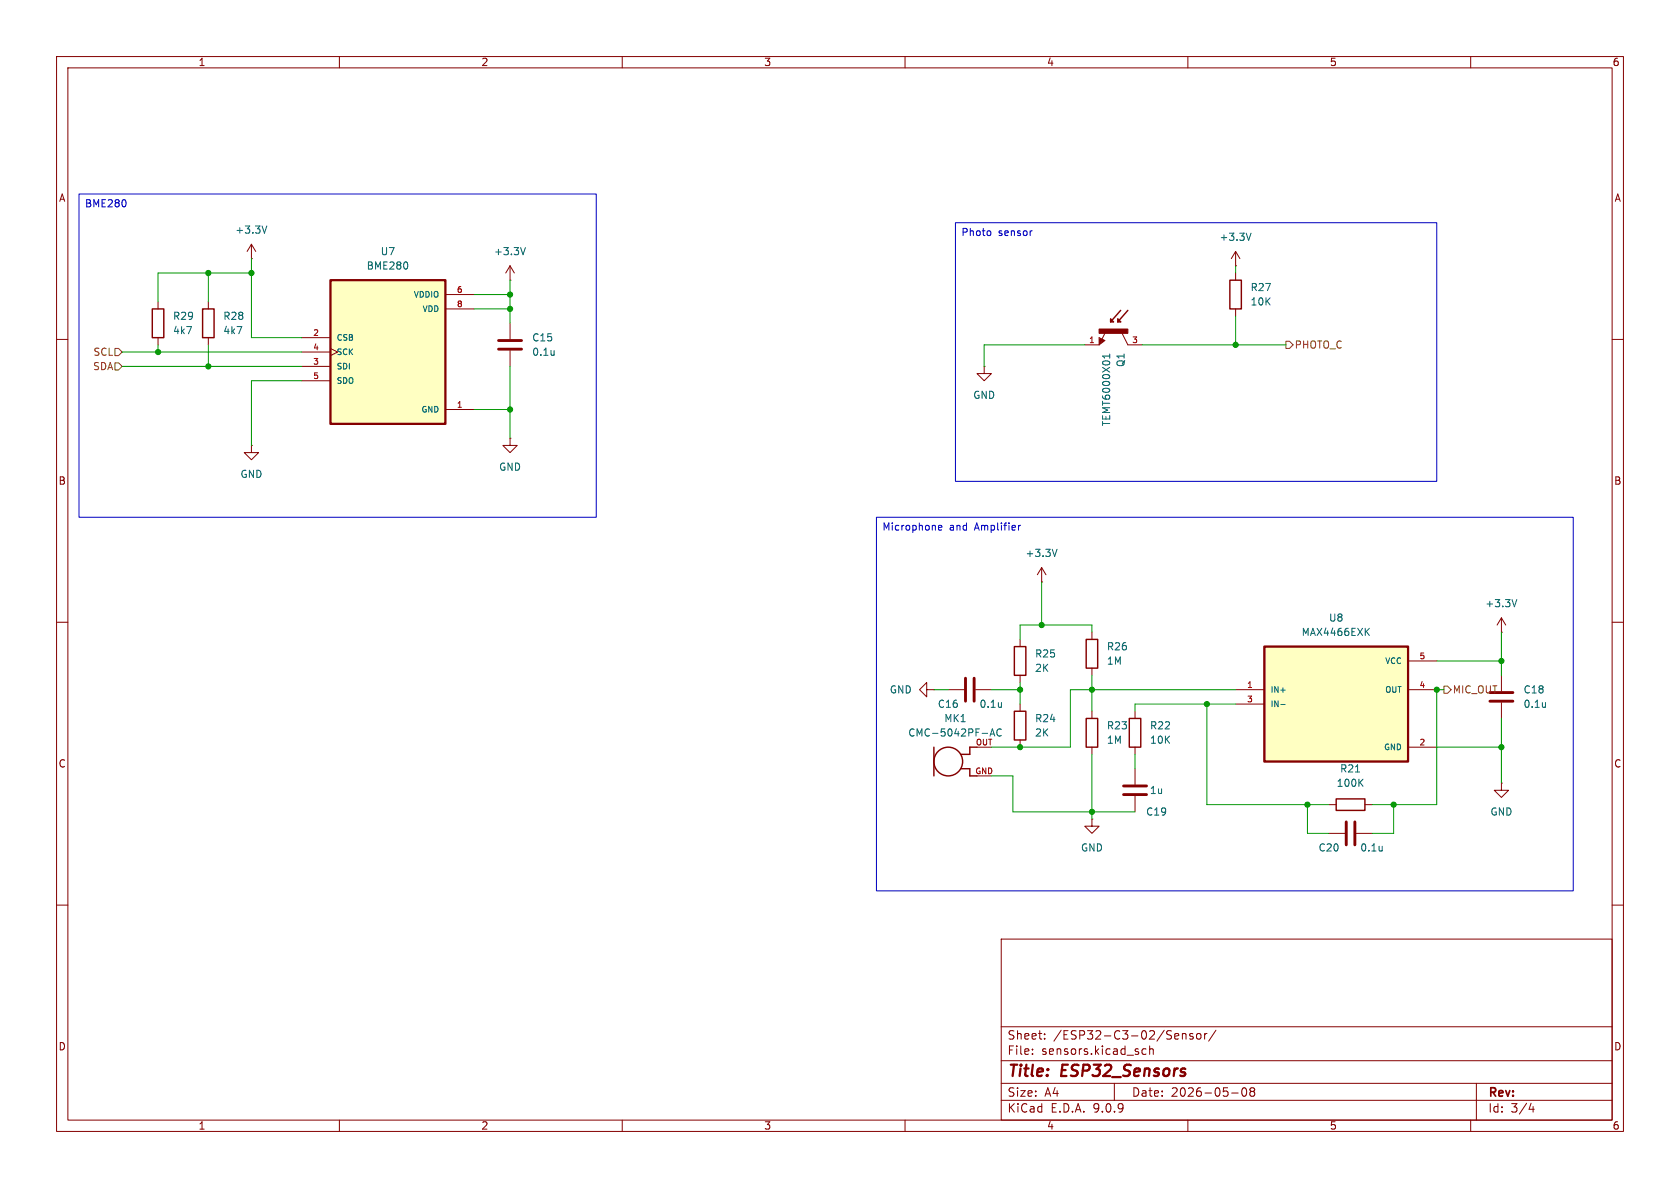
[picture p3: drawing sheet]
<svg xmlns="http://www.w3.org/2000/svg" width="297mm" height="210mm" viewBox="0 0 297 210" stroke-linecap="round" stroke-linejoin="round" font-family="sans-serif">
<g fill="none" stroke="#840000" stroke-width=".18">
<path d="M10 10h277v190h-277zM12 12h273v186h-273zM60 10v2M110 10v2M160 10v2M210 10v2M260 10v2M44.4 45.7h.1M44.4 43.2l-.7 1.3M44.4 43.2l.8 1.3M44.4 43.2v2.5M90.2 57.2v2.7"/>
<path d="M194.3 59.7l1 .5-1 .8zM195.4 58.7l-.6 1.3M198.4 58.9l1 2.1h2.5M218.4 47h.1M218.4 44.5l-.7 1.2M218.4 44.5l.8 1.2M218.4 44.5v2.5M10 60h2M90.2 62v2.8M174 64.8v1.2h1.3l-1.3 1.3-1.3-1.3h1.3M174 64.8h.1M191.8 61h2.5"/>
<path d="M285 60h2M10 110h2M285 110h2M167.6 121.9h2.8M172.5 121.9h2.8M10 160h2M177 166h108v32h-108zM285 160h2M60 198v2M110 198v2M160 198v2M177 194.5h108"/>
<path d="M177 191.5h108M177 187.5h108M177 181.5h108M182.5 186.3v.1M182.5 185.5v.1M184.7 183.6v.1M184.7 182.8v.1M197 191.5v3M202.6 185.5l-.4-.1-.3 .3v.4l.1 .2h.6M203.2 185.5l.3-.1 .3 .1 .1 .9M203.2 184.9v1.5M208.2 182.7l.2 .4-.7 .1"/>
<path d="M208.3 183.6l-.1 .1M209 182.7v1M209 182.8l.2-.1 .4 .1 .1 .9M210 198v2M210.9 182.8l-.4-.1-.2 .2 .1 .2 .5 .2v.3h-.6M211.7 182.8l.3-.1 .3 .3v.4l-.3 .3-.3-.1-.2-.2v-.4zM213 182.7v1M213.4 182.7l-.3 .1-.1 .2M215 182.1l-1.3 2M217.7 193.2h1.2M219.7 192.4l.2-.1a.81 .81 0 0 1 .6 .6 .81 .81 0 0 1-.3 .8l-.2 .1a.81 .81 0 0 1-.3-1.4zM221.2 192.9l-.2-.2 .2-.4 .5 .1 .1 .2-.3 .3"/>
<path d="M221.2 192.9l-.2 .3v.5l.2 .1 .5-.1 .1-.2-.1-.4-.2-.2M221.2 192.9h.3M260 198v2M261 191.5v6.5M270.7 195l-.4 1.1h.9M271 195.6v1"/>
</g>
<path d="M47.2 39.9l-.5 1.3M221.2 41.2l-.5 1.3M98 62v.8M98 62.7h-.1M196.2 62.6v.7M196.2 62.9h-1.3l.4 .4M177 124.2v.8M177 124.9v.1" fill="none" stroke="#006464" stroke-width=".18"/>
<path d="M194.4 59.9v.8l.7-.5-.5-.3v.4l.2-.1M196.3 56.4l.5 .5h-.5zM197.6 56.4l.5 .5h-.5zM198.1 54.9l-1.8 2M199.4 54.9l-1.8 2" fill="none" stroke="#840000" stroke-width=".25"/>
<path d="M194.3 58.2h5.1v.7h-5.1z" fill="#840000" stroke="#840000" stroke-width=".18"/>
<path d="M88.1 60.2h4.1M88.1 61.7h4.1M170.7 119.9v4.1M172.2 119.9v4.1" fill="none" stroke="#840000" stroke-width=".51"/>
<path d="M58.4 49.5h20.3v25.4h-20.3z" fill="#ffffc2"/>
<path d="M58.4 49.5h20.3v25.4h-20.3z" fill="none" stroke="#840000" stroke-width=".41"/>
<g fill="none" stroke="#840000" stroke-width=".18">
<path d="M27.9 53.3v1.3M27.9 59.7v1.3M36.8 53.3v1.3M36.8 59.7v1.3M53.3 59.7h5.1M78.7 52.1h5.1M78.7 54.6h5.1M90.2 49.5h.1M90.2 47l-.8 1.3M90.2 47l.7 1.3M90.2 47v2.5M218.4 48.3v1.2"/>
<path d="M218.4 54.6v1.3M44.4 78.7v1.3h1.3l-1.3 1.3-1.2-1.3h1.2M44.4 78.7h.1M53.3 62.2h5.1M53.3 64.8h5.1M53.3 67.3h5.1M58.4 61.6l1.3 .6-1.3 .7M78.7 72.4h5.1M90.2 77.5v1.2h1.2l-1.2 1.3-1.3-1.3h1.3M90.2 77.5h.1M180.3 113v1.3M180.3 119.4v1.3"/>
<path d="M184.1 102.9h.1M184.1 100.3l-.7 1.3M184.1 100.3l.8 1.3M184.1 100.3v2.6M193 111.8v1.2M193 118.1v1.3M265.4 119.4v2.8M180.3 124.5v1.2M180.3 130.8v1.3M193 125.7v1.3M193 132.1v1.3M200.7 125.7v1.3"/>
<path d="M200.7 132.1v1.3M200.7 135.9v2.8M265.4 124.2v2.8M200.7 140.7v2.8M234.9 142.2h1.3M234.9 147.3h2.8M239.8 147.3h2.8M241.3 142.2h1.3"/>
</g>
<path d="M72 46.5v.8M92.9 43.8l-.4 1.2M186.9 97.1l-.5 1.3M239.6 136.5h.8M240.4 138.3l.6 .7M241 137.7l-.8 .8M273.2 124.2v.8M273.2 124.9v.1M244.4 149.6v.8M244.4 150.3l-.1 .1" fill="none" stroke="#006464" stroke-width=".18"/>
<path d="M26.9 54.6h2.1v5.1h-2.1zM35.8 54.6h2v5.1h-2zM217.4 49.5h2.1v5.1h-2.1zM179.3 114.3h2.1v5.1h-2.1zM192 113h2.1v5.1h-2.1zM179.3 125.7h2.1v5.1h-2.1zM192 127h2.1v5.1h-2.1zM199.6 127h2.1v5.1h-2.1zM236.2 141.2h5.1v2.1h-5.1z" fill="none" stroke="#840000" stroke-width=".25"/>
<path d="M198.6 138.9h4.1M263.4 122.4h4.1M263.4 124h4.1M198.6 140.5h4.1M238 145.3v4.1M239.5 145.3v4.1" fill="none" stroke="#840000" stroke-width=".51"/>
<path d="M223.5 114.3h25.4v20.3h-25.4z" fill="#ffffc2"/>
<path d="M223.5 114.3h25.4v20.3h-25.4z" fill="none" stroke="#840000" stroke-width=".41"/>
<g fill="none" stroke="#840000" stroke-width=".18">
<path d="M248.9 116.8h5.1M265.4 111.8h.1M265.4 109.2l-.7 1.3M265.4 109.2l.8 1.3M265.4 109.2v2.6M163.8 121.9v-1.2l-1.2 1.2 1.2 1.3v-1.3h1.3M165.1 121.9h.1M172.7 132.1h2.6M172.7 137.2h2.6M218.4 121.9h5.1M218.4 124.5h5.1M248.9 121.9h5.1"/>
<path d="M248.9 132.1h5.1M265.4 138.4v1.3h1.3l-1.3 1.3-1.2-1.3h1.2M265.4 138.4h.1M193 144.8v1.3h1.3l-1.3 1.2-1.2-1.2h1.2M193 144.8h.1"/>
</g>
<path d="M241.5 111.6l.6 .7M242.1 111.1l-.7 .7M268.2 106l-.5 1.3M175 130.1l.4-1.3 .5 1.3M175.1 129.8h.6M177 129a.6 .6 0 0 0-.8 .4 .6 .6 0 0 0 .6 .7l.2-.1M226.4 124.5h.8" fill="none" stroke="#006464" stroke-width=".18"/>
<g fill="none" stroke="#840000" stroke-width=".25">
<path d="M165.1 132.1v5.1M169.9 135.9h1.5v1.3h1.3M172.7 132.1h-1.3v1.3h-1.5"/>
<circle cx="167.6" cy="134.6" r="2.54"/>
</g>
<path d="M20.3 61.6h.7l.6 .6-.6 .7h-.7zM20.3 64.1h.7l.6 .7-.6 .6h-.7zM227.3 60.3h.7l.6 .7-.6 .6h-.7zM255.3 121.3h.6l.6 .6-.6 .7h-.6z" fill="none" stroke="#725600" stroke-width=".18"/>
<g fill="none" stroke="#009600" stroke-width=".18">
<path d="M36.8 48.3v5M44.4 48.3h-16.5v5M44.4 45.7v14h8.9M83.8 52.1h6.4M83.8 54.6h6.4M90.2 49.5v7.7M218.4 47v1.3M218.4 55.9v5.1M21.6 62.2h31.7M21.6 64.8h31.7M27.9 61v1.2M36.8 61v3.8"/>
<path d="M53.3 67.3h-8.9v11.4M83.8 72.4h6.4M90.2 64.8v12.7M191.8 61h-17.8v3.8M201.9 61h25.4M184.1 102.9v7.6M193 111.8v-1.3h-12.7v2.5M193 119.4v6.3M254 116.8h11.4M265.4 111.8v7.6M165.1 121.9h2.5M175.3 121.9h5"/>
<path d="M175.3 137.2h3.8v6.3h21.6M180.3 120.7v3.8M193 133.4v11.4M200.7 133.4v2.5M213.4 124.5v17.7h21.5M218.4 121.9h-29.2v10.2h-13.9M218.4 124.5h-17.7v1.2M254 132.1h11.4M255.3 121.9h-1.3v20.3h-11.4M265.4 127v11.4M231.1 142.2v5.1h3.8M246.4 142.2v5.1h-3.8"/>
</g>
<path d="M14 34.3h91.4v57.1h-91.4zM22.2 35.5v.8M168.9 39.4h85.1v45.7h-85.1zM174.9 40.8l.3 .2v.4l-.3 .2M182.4 40.8h.1M154.9 91.4h123.2v66.1h-123.2zM165.9 93.3l.6-.1v-.3h-.4l-.2 .1 .1 .7h.5M180.1 92.9v.8M180.4 92.9l-.3 .2" fill="none" stroke="#0000c2" stroke-width=".18"/>
<g fill="#009600" stroke="#009600" stroke-width=".18">
<circle cx="213.4" cy="124.5" r=".46"/>
<circle cx="193" cy="121.9" r=".46"/>
<circle cx="180.3" cy="121.9" r=".46"/>
<circle cx="218.4" cy="61" r=".46"/>
<circle cx="90.2" cy="54.6" r=".46"/>
<circle cx="184.1" cy="110.5" r=".46"/>
<circle cx="90.2" cy="52.1" r=".46"/>
<circle cx="90.2" cy="72.4" r=".46"/>
<circle cx="27.9" cy="62.2" r=".46"/>
<circle cx="36.8" cy="48.3" r=".46"/>
<circle cx="44.4" cy="48.3" r=".46"/>
<circle cx="36.8" cy="64.8" r=".46"/>
<circle cx="231.1" cy="142.2" r=".46"/>
<circle cx="265.4" cy="132.1" r=".46"/>
<circle cx="246.4" cy="142.2" r=".46"/>
<circle cx="265.4" cy="116.8" r=".46"/>
<circle cx="254" cy="121.9" r=".46"/>
<circle cx="180.3" cy="132.1" r=".46"/>
<circle cx="193" cy="143.5" r=".46"/>
</g>
<g font-size="2.8" fill="#840000">
<text x="178" y="190.9">Title:</text>
<text x="187.7" y="190.9">ESP32_Sensors</text>
</g>
<g font-size="2.1" fill="#840000">
<text x="178" y="184">Sheet:</text>
<text x="186.2" y="184">/ESP32-C3-02/Sensor/</text>
<text x="178" y="186.7">File:</text>
<text x="184.1" y="186.7">sensors.kicad_sch</text>
<text x="178" y="196.9">KiCad</text>
<text x="178" y="194.1">Size:</text>
<text x="184.7" y="194.1">A4</text>
<text x="185.7" y="196.9">E.D.A.</text>
<text x="193.3" y="196.9">9.0.9</text>
<text x="200" y="194.1">Date:</text>
<text x="207" y="194.1">2026-05-08</text>
<text x="263" y="194.3">Rev:</text>
<text x="263" y="196.9">Id:</text>
<text x="267.1" y="196.9">3/4</text>
</g>
<g font-size="1.8" fill="#840000">
<text x="35" y="11.9">1</text>
<text x="85" y="11.9">2</text>
<text x="135" y="11.9">3</text>
<text x="185" y="11.9">4</text>
<text x="235" y="11.9">5</text>
<text x="285" y="11.9">6</text>
<text x="10.3" y="35.9">A</text>
<text x="285.3" y="35.9">A</text>
<text x="10.3" y="85.9">B</text>
<text x="285.3" y="85.9">B</text>
<text x="10.3" y="135.9">C</text>
<text x="285.3" y="135.9">C</text>
<text x="10.3" y="185.9">D</text>
<text x="285.3" y="185.9">D</text>
<text x="35" y="199.9">1</text>
<text x="85" y="199.9">2</text>
<text x="135" y="199.9">3</text>
<text x="185" y="199.9">4</text>
<text x="235" y="199.9">5</text>
<text x="285" y="199.9">6</text>
</g>
<g font-size="1.8" fill="#0000c2">
<text x="14.9" y="37">BME280</text>
<text x="169.9" y="42">Photo</text>
<text x="176.5" y="42">sensor</text>
<text x="155.9" y="94.1">Microphone</text>
<text x="167.8" y="94.1">and</text>
<text x="172.4" y="94.1">Amplifier</text>
</g>
<g font-size="1.8" fill="#006464">
<text x="41.5" y="41.5">+3.3V</text>
<text x="64.7" y="47.9">BME280</text>
<text x="67.2" y="45.3">U7</text>
<text x="87.2" y="45.3">+3.3V</text>
<text x="215.5" y="42.8">+3.3V</text>
<text x="221" y="51.7">R27</text>
<text x="30.5" y="59.3">4k7</text>
<text x="30.5" y="56.7">R29</text>
<text x="39.4" y="59.3">4k7</text>
<text x="39.4" y="56.7">R28</text>
<text x="221" y="54.2">10K</text>
<text x="94" y="60.6">C15</text>
<text x="94" y="63.1">0.1u</text>
<text x="199" y="65" transform="rotate(-90 199 65)">Q1</text>
<text x="172" y="70.7">GND</text>
<text x="196.5" y="75.4" transform="rotate(-90 196.5 75.4)">TEMT6000X01</text>
<text x="88.1" y="83.4">GND</text>
<text x="42.4" y="84.7">GND</text>
<text x="181.2" y="98.7">+3.3V</text>
<text x="262.5" y="107.5">+3.3V</text>
<text x="230" y="112.6">MAX4466EXK</text>
<text x="234.8" y="110.1">U8</text>
<text x="182.9" y="119">2K</text>
<text x="182.9" y="116.4">R25</text>
<text x="195.6" y="117.7">1M</text>
<text x="195.6" y="115.2">R26</text>
<text x="157.2" y="122.8">GND</text>
<text x="165.7" y="125.3">C16</text>
<text x="173.1" y="125.3">0.1u</text>
<text x="269.2" y="122.8">C18</text>
<text x="269.2" y="125.3">0.1u</text>
<text x="160.5" y="130.4">CMC-5042PF-AC</text>
<text x="166.8" y="127.9">MK1</text>
<text x="182.9" y="130.4">2K</text>
<text x="182.9" y="127.9">R24</text>
<text x="195.6" y="131.7">1M</text>
<text x="195.6" y="129.1">R23</text>
<text x="203.2" y="129.1">R22</text>
<text x="203.2" y="131.7">10K</text>
<text x="236.8" y="136.8">R21</text>
<text x="203.2" y="140.6">1u</text>
<text x="236.2" y="139.3">100K</text>
<text x="202.5" y="144.4">C19</text>
<text x="263.4" y="144.4">GND</text>
<text x="191" y="150.7">GND</text>
<text x="233" y="150.7">C20</text>
<text x="240.4" y="150.7">0.1u</text>
</g>
<g font-size="1.8" fill="#725600">
<text x="16.4" y="65.6">SDA</text>
<text x="16.4" y="63.1">SCL</text>
<text x="228.8" y="61.8">PHOTO_C</text>
<text x="256.7" y="122.8">MIC_OUT</text>
</g>
<g font-size="1.4" fill="#006464">
<text x="73" y="52.8">VDDIO</text>
<text x="74.6" y="55.3">VDD</text>
<text x="59.4" y="60.4">CSB</text>
<text x="59.4" y="63">SCK</text>
<text x="59.4" y="65.5">SDI</text>
<text x="59.4" y="68">SDO</text>
<text x="74.4" y="73.1">GND</text>
<text x="244.7" y="117.6">VCC</text>
<text x="224.5" y="122.7">IN+</text>
<text x="224.5" y="125.2">IN-</text>
<text x="244.7" y="122.7">OUT</text>
<text x="244.6" y="132.8">GND</text>
</g>
<g font-size="1.4" fill="#a90000">
<text x="80.7" y="51.8">6</text>
<text x="55.3" y="59.4">2</text>
<text x="80.7" y="54.4">8</text>
<text x="55.3" y="62">4</text>
<text x="55.3" y="64.5">3</text>
<text x="192.4" y="60.7">1</text>
<text x="200" y="60.7">3</text>
<text x="55.3" y="67.1">5</text>
<text x="80.7" y="72.1">1</text>
<text x="250.8" y="116.6">5</text>
<text x="220.4" y="121.7">1</text>
<text x="220.4" y="124.2">3</text>
<text x="250.8" y="121.7">4</text>
<text x="172.4" y="131.8">OUT</text>
<text x="250.8" y="131.8">2</text>
<text x="172.3" y="136.9">GND</text>
</g>
</svg>
